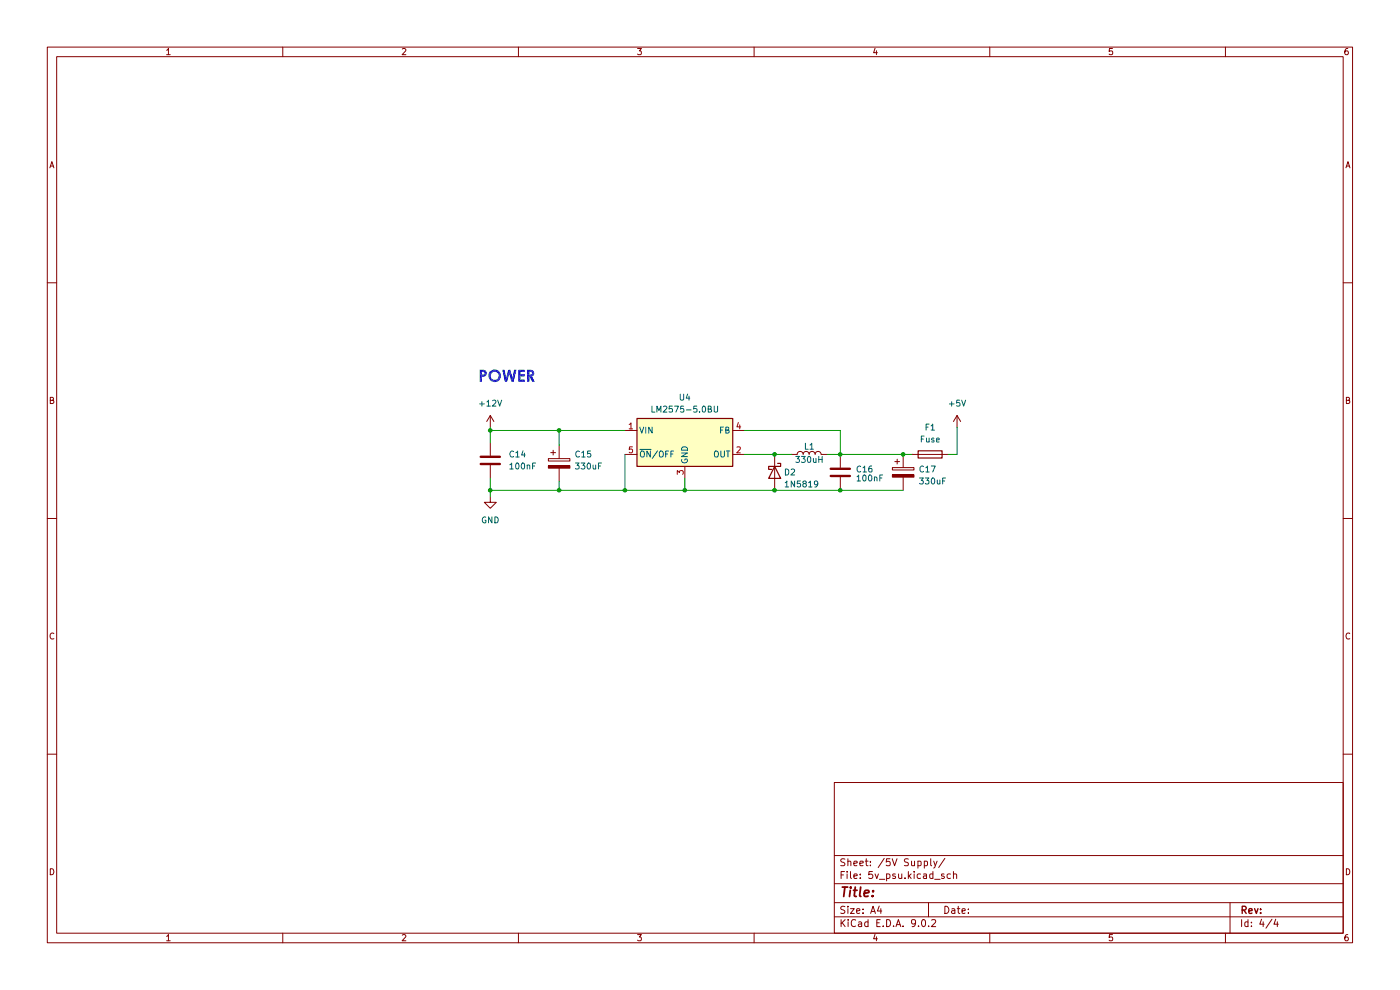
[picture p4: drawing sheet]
(kicad_sch (version 20230121) (generator eeschema)

 (paper "A4")

 (lib_symbols
  (symbol "Device:C" (pin_numbers hide) (pin_names (offset 0.254)) (in_bom yes) (on_board yes)
   (property "Reference" "C" (at 0.635 2.54 0) (effects (font (size 1.27 1.27)) (justify left)))
   (property "Value" "C" (at 0.635 -2.54 0) (effects (font (size 1.27 1.27)) (justify left)))
   (property "Footprint" "" (at 0.9652 -3.81 0) (effects (font (size 1.27 1.27)) hide))
   (property "Datasheet" "~" (at 0 0 0) (effects (font (size 1.27 1.27)) hide))
   (symbol "C_0_1"
    (polyline (pts (xy -2.032 -0.762) (xy 2.032 -0.762)) (stroke (width 0.508) (type default)) (fill (type none)))
    (polyline (pts (xy -2.032 0.762) (xy 2.032 0.762)) (stroke (width 0.508) (type default)) (fill (type none))))
   (symbol "C_1_1"
    (pin passive line (at 0 3.81 270) (length 2.794) (name "~" (effects (font (size 1.27 1.27)))) (number "1" (effects (font (size 1.27 1.27)))))
    (pin passive line (at 0 -3.81 90) (length 2.794) (name "~" (effects (font (size 1.27 1.27)))) (number "2" (effects (font (size 1.27 1.27)))))))
  (symbol "Device:C_Polarized" (pin_numbers hide) (pin_names (offset 0.254)) (in_bom yes) (on_board yes)
   (property "Reference" "C" (at 0.635 2.54 0) (effects (font (size 1.27 1.27)) (justify left)))
   (property "Value" "C_Polarized" (at 0.635 -2.54 0) (effects (font (size 1.27 1.27)) (justify left)))
   (property "Footprint" "" (at 0.9652 -3.81 0) (effects (font (size 1.27 1.27)) hide))
   (property "Datasheet" "~" (at 0 0 0) (effects (font (size 1.27 1.27)) hide))
   (symbol "C_Polarized_0_1"
    (rectangle (start -2.286 0.508) (end 2.286 1.016) (stroke (width 0) (type default)) (fill (type none)))
    (polyline (pts (xy -1.778 2.286) (xy -0.762 2.286)) (stroke (width 0) (type default)) (fill (type none)))
    (polyline (pts (xy -1.27 2.794) (xy -1.27 1.778)) (stroke (width 0) (type default)) (fill (type none)))
    (rectangle (start 2.286 -0.508) (end -2.286 -1.016) (stroke (width 0) (type default)) (fill (type outline))))
   (symbol "C_Polarized_1_1"
    (pin passive line (at 0 3.81 270) (length 2.794) (name "~" (effects (font (size 1.27 1.27)))) (number "1" (effects (font (size 1.27 1.27)))))
    (pin passive line (at 0 -3.81 90) (length 2.794) (name "~" (effects (font (size 1.27 1.27)))) (number "2" (effects (font (size 1.27 1.27)))))))
  (symbol "Device:Fuse" (pin_numbers hide) (pin_names (offset 0)) (in_bom yes) (on_board yes)
   (property "Reference" "F" (at 2.032 0 90) (effects (font (size 1.27 1.27))))
   (property "Value" "Fuse" (at -1.905 0 90) (effects (font (size 1.27 1.27))))
   (property "Footprint" "" (at -1.778 0 90) (effects (font (size 1.27 1.27)) hide))
   (property "Datasheet" "~" (at 0 0 0) (effects (font (size 1.27 1.27)) hide))
   (symbol "Fuse_0_1"
    (rectangle (start -0.762 -2.54) (end 0.762 2.54) (stroke (width 0.254) (type default)) (fill (type none)))
    (polyline (pts (xy 0 2.54) (xy 0 -2.54)) (stroke (width 0) (type default)) (fill (type none))))
   (symbol "Fuse_1_1"
    (pin passive line (at 0 3.81 270) (length 1.27) (name "~" (effects (font (size 1.27 1.27)))) (number "1" (effects (font (size 1.27 1.27)))))
    (pin passive line (at 0 -3.81 90) (length 1.27) (name "~" (effects (font (size 1.27 1.27)))) (number "2" (effects (font (size 1.27 1.27)))))))
  (symbol "Device:L" (pin_numbers hide) (pin_names (offset 1.016) hide) (in_bom yes) (on_board yes)
   (property "Reference" "L" (at -1.27 0 90) (effects (font (size 1.27 1.27))))
   (property "Value" "L" (at 1.905 0 90) (effects (font (size 1.27 1.27))))
   (property "Footprint" "" (at 0 0 0) (effects (font (size 1.27 1.27)) hide))
   (property "Datasheet" "~" (at 0 0 0) (effects (font (size 1.27 1.27)) hide))
   (symbol "L_0_1"
    (arc (start 0 -2.54) (mid 0.6323 -1.905) (end 0 -1.27) (stroke (width 0) (type default)) (fill (type none)))
    (arc (start 0 -1.27) (mid 0.6323 -0.635) (end 0 0) (stroke (width 0) (type default)) (fill (type none)))
    (arc (start 0 0) (mid 0.6323 0.635) (end 0 1.27) (stroke (width 0) (type default)) (fill (type none)))
    (arc (start 0 1.27) (mid 0.6323 1.905) (end 0 2.54) (stroke (width 0) (type default)) (fill (type none))))
   (symbol "L_1_1"
    (pin passive line (at 0 3.81 270) (length 1.27) (name "1" (effects (font (size 1.27 1.27)))) (number "1" (effects (font (size 1.27 1.27)))))
    (pin passive line (at 0 -3.81 90) (length 1.27) (name "2" (effects (font (size 1.27 1.27)))) (number "2" (effects (font (size 1.27 1.27)))))))
  (symbol "Diode:1N5819" (pin_numbers hide) (pin_names (offset 1.016) hide) (in_bom yes) (on_board yes)
   (property "Reference" "D" (at 0 2.54 0) (effects (font (size 1.27 1.27))))
   (property "Value" "1N5819" (at 0 -2.54 0) (effects (font (size 1.27 1.27))))
   (property "Footprint" "Diode_THT:D_DO-41_SOD81_P10.16mm_Horizontal" (at 0 -4.445 0) (effects (font (size 1.27 1.27)) hide))
   (property "Datasheet" "http://www.vishay.com/docs/88525/1n5817.pdf" (at 0 0 0) (effects (font (size 1.27 1.27)) hide))
   (symbol "1N5819_0_1"
    (polyline (pts (xy 1.27 0) (xy -1.27 0)) (stroke (width 0) (type default)) (fill (type none)))
    (polyline (pts (xy 1.27 1.27) (xy 1.27 -1.27) (xy -1.27 0) (xy 1.27 1.27)) (stroke (width 0.254) (type default)) (fill (type none)))
    (polyline (pts (xy -1.905 0.635) (xy -1.905 1.27) (xy -1.27 1.27) (xy -1.27 -1.27) (xy -0.635 -1.27) (xy -0.635 -0.635)) (stroke (width 0.254) (type default)) (fill (type none))))
   (symbol "1N5819_1_1"
    (pin passive line (at -3.81 0 0) (length 2.54) (name "K" (effects (font (size 1.27 1.27)))) (number "1" (effects (font (size 1.27 1.27)))))
    (pin passive line (at 3.81 0 180) (length 2.54) (name "A" (effects (font (size 1.27 1.27)))) (number "2" (effects (font (size 1.27 1.27)))))))
  (symbol "Regulator_Switching:LM2575-5.0BU" (pin_names (offset 0.254)) (in_bom yes) (on_board yes)
   (property "Reference" "U" (at -10.16 6.35 0) (effects (font (size 1.27 1.27)) (justify left)))
   (property "Value" "LM2575-5.0BU" (at 0 6.35 0) (effects (font (size 1.27 1.27)) (justify left)))
   (property "Footprint" "Package_TO_SOT_SMD:TO-263-5_TabPin3" (at 0 -6.35 0) (effects (font (size 1.27 1.27) italic) (justify left) hide))
   (property "Datasheet" "http://ww1.microchip.com/downloads/en/DeviceDoc/lm2575.pdf" (at 0 0 0) (effects (font (size 1.27 1.27)) hide))
   (symbol "LM2575-5.0BU_0_1"
    (rectangle (start -10.16 5.08) (end 10.16 -5.08) (stroke (width 0.254) (type default)) (fill (type background))))
   (symbol "LM2575-5.0BU_1_1"
    (pin power_in line (at -12.7 2.54 0) (length 2.54) (name "VIN" (effects (font (size 1.27 1.27)))) (number "1" (effects (font (size 1.27 1.27)))))
    (pin output line (at 12.7 -2.54 180) (length 2.54) (name "OUT" (effects (font (size 1.27 1.27)))) (number "2" (effects (font (size 1.27 1.27)))))
    (pin power_in line (at 0 -7.62 90) (length 2.54) (name "GND" (effects (font (size 1.27 1.27)))) (number "3" (effects (font (size 1.27 1.27)))))
    (pin input line (at 12.7 2.54 180) (length 2.54) (name "FB" (effects (font (size 1.27 1.27)))) (number "4" (effects (font (size 1.27 1.27)))))
    (pin input line (at -12.7 -2.54 0) (length 2.54) (name "~{ON}/OFF" (effects (font (size 1.27 1.27)))) (number "5" (effects (font (size 1.27 1.27)))))))
  (symbol "power:+12V" (power) (pin_names (offset 0)) (in_bom yes) (on_board yes)
   (property "Reference" "#PWR" (at 0 -3.81 0) (effects (font (size 1.27 1.27)) hide))
   (property "Value" "+12V" (at 0 3.556 0) (effects (font (size 1.27 1.27))))
   (property "Footprint" "" (at 0 0 0) (effects (font (size 1.27 1.27)) hide))
   (property "Datasheet" "" (at 0 0 0) (effects (font (size 1.27 1.27)) hide))
   (symbol "+12V_0_1"
    (polyline (pts (xy -0.762 1.27) (xy 0 2.54)) (stroke (width 0) (type default)) (fill (type none)))
    (polyline (pts (xy 0 0) (xy 0 2.54)) (stroke (width 0) (type default)) (fill (type none)))
    (polyline (pts (xy 0 2.54) (xy 0.762 1.27)) (stroke (width 0) (type default)) (fill (type none))))
   (symbol "+12V_1_1"
    (pin power_in line (at 0 0 90) (length 0) hide (name "+12V" (effects (font (size 1.27 1.27)))) (number "1" (effects (font (size 1.27 1.27)))))))
  (symbol "power:+5V" (power) (pin_names (offset 0)) (in_bom yes) (on_board yes)
   (property "Reference" "#PWR" (at 0 -3.81 0) (effects (font (size 1.27 1.27)) hide))
   (property "Value" "+5V" (at 0 3.556 0) (effects (font (size 1.27 1.27))))
   (property "Footprint" "" (at 0 0 0) (effects (font (size 1.27 1.27)) hide))
   (property "Datasheet" "" (at 0 0 0) (effects (font (size 1.27 1.27)) hide))
   (symbol "+5V_0_1"
    (polyline (pts (xy -0.762 1.27) (xy 0 2.54)) (stroke (width 0) (type default)) (fill (type none)))
    (polyline (pts (xy 0 0) (xy 0 2.54)) (stroke (width 0) (type default)) (fill (type none)))
    (polyline (pts (xy 0 2.54) (xy 0.762 1.27)) (stroke (width 0) (type default)) (fill (type none))))
   (symbol "+5V_1_1"
    (pin power_in line (at 0 0 90) (length 0) hide (name "+5V" (effects (font (size 1.27 1.27)))) (number "1" (effects (font (size 1.27 1.27)))))))
  (symbol "power:GND" (power) (pin_names (offset 0)) (in_bom yes) (on_board yes)
   (property "Reference" "#PWR" (at 0 -6.35 0) (effects (font (size 1.27 1.27)) hide))
   (property "Value" "GND" (at 0 -3.81 0) (effects (font (size 1.27 1.27))))
   (property "Footprint" "" (at 0 0 0) (effects (font (size 1.27 1.27)) hide))
   (property "Datasheet" "" (at 0 0 0) (effects (font (size 1.27 1.27)) hide))
   (symbol "GND_0_1"
    (polyline (pts (xy 0 0) (xy 0 -1.27) (xy 1.27 -1.27) (xy 0 -2.54) (xy -1.27 -1.27) (xy 0 -1.27)) (stroke (width 0) (type default)) (fill (type none))))
   (symbol "GND_1_1"
    (pin power_in line (at 0 0 270) (length 0) hide (name "GND" (effects (font (size 1.27 1.27)))) (number "1" (effects (font (size 1.27 1.27))))))))

 (junction (at 145.288 104.013) (diameter 0) (color 0 0 0 0))
 (junction (at 118.618 91.313) (diameter 0) (color 0 0 0 0))
 (junction (at 178.308 104.013) (diameter 0) (color 0 0 0 0))
 (junction (at 104.013 91.313) (diameter 0) (color 0 0 0 0))
 (junction (at 164.338 96.393) (diameter 0) (color 0 0 0 0))
 (junction (at 164.338 104.013) (diameter 0) (color 0 0 0 0))
 (junction (at 178.308 96.393) (diameter 0) (color 0 0 0 0))
 (junction (at 104.013 104.013) (diameter 0) (color 0 0 0 0))
 (junction (at 118.618 104.013) (diameter 0) (color 0 0 0 0))
 (junction (at 132.588 104.013) (diameter 0) (color 0 0 0 0))
 (junction (at 191.643 96.393) (diameter 0) (color 0 0 0 0))

 (wire (pts (xy 104.013 101.473) (xy 104.013 104.013)) (stroke (width 0) (type default)))
 (wire (pts (xy 118.618 102.108) (xy 118.618 104.013)) (stroke (width 0) (type default)))
 (wire (pts (xy 175.514 96.393) (xy 178.308 96.393)) (stroke (width 0) (type default)))
 (wire (pts (xy 132.588 96.393) (xy 132.588 104.013)) (stroke (width 0) (type default)))
 (wire (pts (xy 104.013 105.283) (xy 104.013 104.013)) (stroke (width 0) (type default)))
 (wire (pts (xy 132.588 104.013) (xy 145.288 104.013)) (stroke (width 0) (type default)))
 (wire (pts (xy 118.618 104.013) (xy 132.588 104.013)) (stroke (width 0) (type default)))
 (wire (pts (xy 145.288 104.013) (xy 145.288 101.473)) (stroke (width 0) (type default)))
 (wire (pts (xy 157.988 91.313) (xy 178.308 91.313)) (stroke (width 0) (type default)))
 (wire (pts (xy 145.288 104.013) (xy 164.338 104.013)) (stroke (width 0) (type default)))
 (wire (pts (xy 118.618 91.313) (xy 132.588 91.313)) (stroke (width 0) (type default)))
 (wire (pts (xy 118.618 91.313) (xy 118.618 94.488)) (stroke (width 0) (type default)))
 (wire (pts (xy 191.643 96.393) (xy 193.548 96.393)) (stroke (width 0) (type default)))
 (wire (pts (xy 203.073 96.393) (xy 201.168 96.393)) (stroke (width 0) (type default)))
 (wire (pts (xy 104.013 91.313) (xy 104.013 93.853)) (stroke (width 0) (type default)))
 (wire (pts (xy 104.013 104.013) (xy 118.618 104.013)) (stroke (width 0) (type default)))
 (wire (pts (xy 164.338 104.013) (xy 178.308 104.013)) (stroke (width 0) (type default)))
 (wire (pts (xy 178.308 91.313) (xy 178.308 96.393)) (stroke (width 0) (type default)))
 (wire (pts (xy 157.988 96.393) (xy 164.338 96.393)) (stroke (width 0) (type default)))
 (wire (pts (xy 203.073 90.678) (xy 203.073 96.393)) (stroke (width 0) (type default)))
 (wire (pts (xy 178.308 104.013) (xy 191.643 104.013)) (stroke (width 0) (type default)))
 (wire (pts (xy 178.308 96.393) (xy 191.643 96.393)) (stroke (width 0) (type default)))
 (wire (pts (xy 104.013 91.313) (xy 118.618 91.313)) (stroke (width 0) (type default)))
 (wire (pts (xy 104.013 90.678) (xy 104.013 91.313)) (stroke (width 0) (type default)))
 (wire (pts (xy 167.894 96.393) (xy 164.338 96.393)) (stroke (width 0) (type default)))

 (text "POWER" (at 101.473 82.423 0) (effects (font (face "Century Gothic") (size 2.54 2.54) (thickness 1.4) bold) (justify left bottom)))

 (symbol (lib_id "power:+12V") (at 104.013 90.678 0) (unit 1) (in_bom yes) (on_board yes) (dnp no) (fields_autoplaced)
  (property "Reference" "#PWR023" (at 104.013 94.488 0) (effects (font (size 1.27 1.27)) hide))
  (property "Value" "+12V" (at 104.013 85.598 0) (effects (font (size 1.27 1.27))))
  (property "Footprint" "" (at 104.013 90.678 0) (effects (font (size 1.27 1.27)) hide))
  (property "Datasheet" "" (at 104.013 90.678 0) (effects (font (size 1.27 1.27)) hide)) (pin "1"))

 (symbol (lib_id "Device:C") (at 104.013 97.663 0) (unit 1) (in_bom yes) (on_board yes) (dnp no) (fields_autoplaced)
  (property "Reference" "C14" (at 107.823 96.393 0) (effects (font (size 1.27 1.27)) (justify left)))
  (property "Value" "100nF" (at 107.823 98.933 0) (effects (font (size 1.27 1.27)) (justify left)))
  (property "Footprint" "Better_Handsolder:C_0805_2012Metric_Pad1.18x1.45mm_HandSolder_L" (at 104.9782 101.473 0) (effects (font (size 1.27 1.27)) hide))
  (property "Datasheet" "https://www.mouser.hk/datasheet/2/293/e_uud-2399693.pdf" (at 104.013 97.663 0) (effects (font (size 1.27 1.27)) hide)) (pin "1") (pin "2"))

 (symbol (lib_id "power:GND") (at 104.013 105.283 0) (unit 1) (in_bom yes) (on_board yes) (dnp no) (fields_autoplaced)
  (property "Reference" "#PWR031" (at 104.013 111.633 0) (effects (font (size 1.27 1.27)) hide))
  (property "Value" "GND" (at 104.013 110.363 0) (effects (font (size 1.27 1.27))))
  (property "Footprint" "" (at 104.013 105.283 0) (effects (font (size 1.27 1.27)) hide))
  (property "Datasheet" "" (at 104.013 105.283 0) (effects (font (size 1.27 1.27)) hide)) (pin "1"))

 (symbol (lib_id "Device:L") (at 171.704 96.393 90) (unit 1) (in_bom yes) (on_board yes) (dnp no)
  (property "Reference" "L1" (at 171.7037 94.7461 90) (effects (font (size 1.27 1.27))))
  (property "Value" "330uH" (at 171.7037 97.5401 90) (effects (font (size 1.27 1.27))))
  (property "Footprint" "RMC_Inductor:L_10.4x10.4_H4.8" (at 171.704 96.393 0) (effects (font (size 1.27 1.27)) hide))
  (property "Datasheet" "~" (at 171.704 96.393 0) (effects (font (size 1.27 1.27)) hide)) (pin "1") (pin "2"))

 (symbol (lib_id "power:+5V") (at 203.073 90.678 0) (unit 1) (in_bom yes) (on_board yes) (dnp no) (fields_autoplaced)
  (property "Reference" "#PWR030" (at 203.073 94.488 0) (effects (font (size 1.27 1.27)) hide))
  (property "Value" "+5V" (at 203.073 85.598 0) (effects (font (size 1.27 1.27))))
  (property "Footprint" "" (at 203.073 90.678 0) (effects (font (size 1.27 1.27)) hide))
  (property "Datasheet" "" (at 203.073 90.678 0) (effects (font (size 1.27 1.27)) hide)) (pin "1"))

 (symbol (lib_id "Device:C_Polarized") (at 191.643 100.203 0) (unit 1) (in_bom yes) (on_board yes) (dnp no)
  (property "Reference" "C17" (at 194.818 99.568 0) (effects (font (size 1.27 1.27)) (justify left)))
  (property "Value" "330uF" (at 194.818 102.108 0) (effects (font (size 1.27 1.27)) (justify left)))
  (property "Footprint" "Better_Handsolder:CP_Radial_D10.0mm_P5.00mm_F" (at 192.6082 104.013 0) (effects (font (size 1.27 1.27)) hide))
  (property "Datasheet" "~" (at 191.643 100.203 0) (effects (font (size 1.27 1.27)) hide)) (pin "1") (pin "2"))

 (symbol (lib_id "Device:Fuse") (at 197.358 96.393 270) (unit 1) (in_bom yes) (on_board yes) (dnp no) (fields_autoplaced)
  (property "Reference" "F1" (at 197.358 90.678 90) (effects (font (size 1.27 1.27))))
  (property "Value" "Fuse" (at 197.358 93.218 90) (effects (font (size 1.27 1.27))))
  (property "Footprint" "Fuse:Fuse_1210_3225Metric_Pad1.42x2.65mm_HandSolder" (at 197.358 94.615 90) (effects (font (size 1.27 1.27)) hide))
  (property "Datasheet" "~" (at 197.358 96.393 0) (effects (font (size 1.27 1.27)) hide)) (pin "1") (pin "2"))

 (symbol (lib_id "Device:C_Polarized") (at 118.618 98.298 0) (unit 1) (in_bom no) (on_board yes) (dnp no)
  (property "Reference" "C15" (at 121.793 96.393 0) (effects (font (size 1.27 1.27)) (justify left)))
  (property "Value" "330uF" (at 121.793 98.933 0) (effects (font (size 1.27 1.27)) (justify left)))
  (property "Footprint" "Better_Handsolder:CP_Radial_D10.0mm_P5.00mm_F" (at 119.5832 102.108 0) (effects (font (size 1.27 1.27)) hide))
  (property "Datasheet" "~" (at 118.618 98.298 0) (effects (font (size 1.27 1.27)) hide)) (pin "1") (pin "2"))

 (symbol (lib_id "Regulator_Switching:LM2575-5.0BU") (at 145.288 93.853 0) (unit 1) (in_bom yes) (on_board yes) (dnp no) (fields_autoplaced)
  (property "Reference" "U4" (at 145.288 84.328 0) (effects (font (size 1.27 1.27))))
  (property "Value" "LM2575-5.0BU" (at 145.288 86.868 0) (effects (font (size 1.27 1.27))))
  (property "Footprint" "Package_TO_SOT_SMD:TO-263-5_TabPin3" (at 145.288 100.203 0) (effects (font (size 1.27 1.27) italic) (justify left) hide))
  (property "Datasheet" "http://ww1.microchip.com/downloads/en/DeviceDoc/lm2575.pdf" (at 145.288 93.853 0) (effects (font (size 1.27 1.27)) hide)) (pin "1") (pin "2") (pin "3") (pin "4") (pin "5"))

 (symbol (lib_id "Device:C") (at 178.308 100.203 0) (unit 1) (in_bom yes) (on_board yes) (dnp no)
  (property "Reference" "C16" (at 181.483 99.568 0) (effects (font (size 1.27 1.27)) (justify left)))
  (property "Value" "100nF" (at 181.483 101.473 0) (effects (font (size 1.27 1.27)) (justify left)))
  (property "Footprint" "Better_Handsolder:C_0805_2012Metric_Pad1.18x1.45mm_HandSolder_L" (at 179.2732 104.013 0) (effects (font (size 1.27 1.27)) hide))
  (property "Datasheet" "https://www.mouser.hk/datasheet/2/293/e_uud-2399693.pdf" (at 178.308 100.203 0) (effects (font (size 1.27 1.27)) hide)) (pin "1") (pin "2"))

 (symbol (lib_id "Diode:1N5819") (at 164.338 100.203 270) (unit 1) (in_bom yes) (on_board yes) (dnp no)
  (property "Reference" "D2" (at 166.243 100.203 90) (effects (font (size 1.27 1.27)) (justify left)))
  (property "Value" "1N5819" (at 166.243 102.743 90) (effects (font (size 1.27 1.27)) (justify left)))
  (property "Footprint" "Diode_SMD:D_SMA_Handsoldering" (at 159.893 100.203 0) (effects (font (size 1.27 1.27)) hide))
  (property "Datasheet" "http://www.vishay.com/docs/88525/1n5817.pdf" (at 164.338 100.203 0) (effects (font (size 1.27 1.27)) hide)) (pin "1") (pin "2")))
